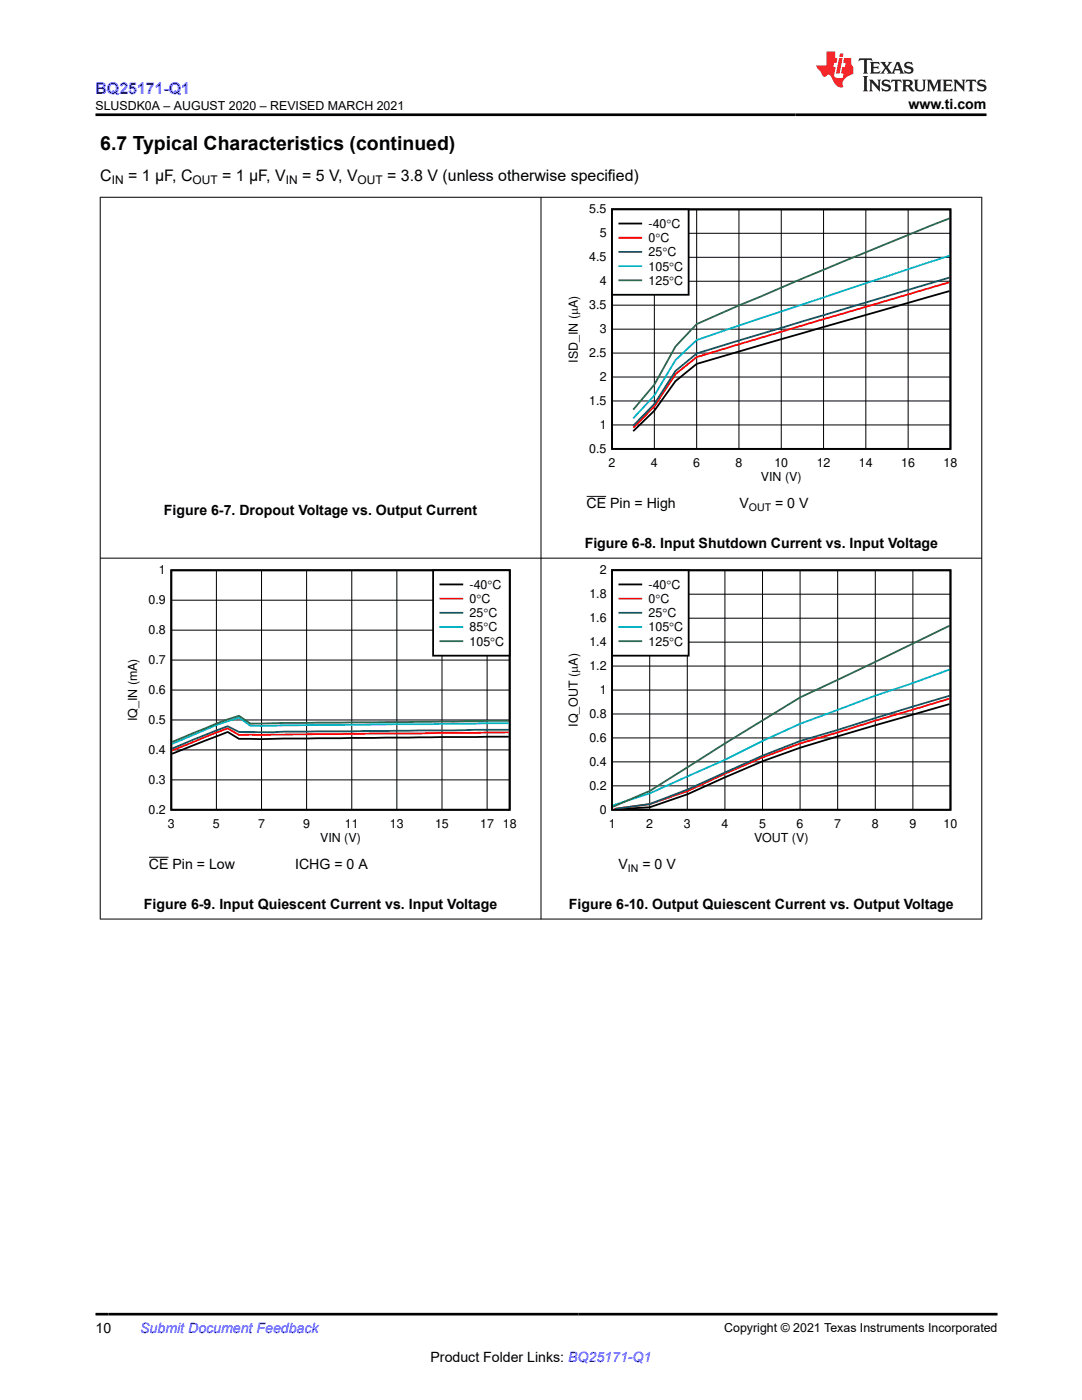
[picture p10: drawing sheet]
<svg xmlns="http://www.w3.org/2000/svg" width="216mm" height="279mm" viewBox="0 0 216 279" stroke-linecap="round" stroke-linejoin="round" font-family="sans-serif">
<path d="M122.1 41.8h67.5v47.8h-67.5zM189.5 58.1l-50.5 14.5-4.2 3.5-4.2 5.9-4.2 4" fill="none" stroke="#000" stroke-width=".36"/>
<g fill="none" stroke="#000" stroke-width=".2">
<path d="M122.1 56.1h67.6M122.1 51.4h67.6M122.1 46.6h67.6M130.6 41.8v47.8M139 41.8v47.8M147.4 41.8v47.8M155.9 41.8v47.8M164.3 41.8v47.8M172.8 41.8v47.8M181.2 41.8v47.8M122.1 75.2h67.6M122.1 70.5h67.6"/>
<path d="M122.1 65.7h67.6M122.1 60.9h67.6M122.1 84.8h67.6M122.1 80h67.6"/>
</g>
<path d="M189.5 56.3l-50.5 15-4.2 3.4-4.2 6.4-4.2 4.2" fill="none" stroke="#f00" stroke-width=".36"/>
<path d="M189.5 55.4l-50.5 15.2-4.2 3.4-4.2 6.6-4.2 4.4" fill="none" stroke="#105465" stroke-width=".36"/>
<path d="M189.5 51l-37.8 12.5-12.7 4.4-4.2 4-4.2 7-4.2 4.6" fill="none" stroke="#00bacc" stroke-width=".36"/>
<path d="M189.5 43.6l-29.4 12-21.1 9.1-4.2 4.4-4.2 7.7-4.2 5" fill="none" stroke="#286b48" stroke-width=".36"/>
<path d="M122.1 41.8h15.3v17h-15.3z" fill-rule="evenodd" fill="#fff"/>
<path d="M122.1 41.8h15.3v17h-15.3zM123.6 44.6h4.4M34.2 113.8h67.5v47.8h-67.5zM101.5 147l-53.8 .5-2.3-1.4-11.1 4.3" fill="none" stroke="#000" stroke-width=".36"/>
<path d="M123.6 47.4h4.4M101.5 146.1l-53.8 .6-2.3-1.3-11.1 4.4" fill="none" stroke="#f00" stroke-width=".36"/>
<path d="M123.6 50.3h4.4M101.5 145.7l-47.1 .4h-6.7l-2.3-1.2-11.1 4.5" fill="none" stroke="#105465" stroke-width=".36"/>
<path d="M123.6 53.1h4.4M101.5 144.3l-49.3 .6-2.3-.1-2.2-1.6a133.9 133.9 0 0 0-13.4 5.2" fill="none" stroke="#00bacc" stroke-width=".36"/>
<path d="M123.6 55.9h4.4M101.5 143.9l-51.6 .5-2.2-1.5-4.5 1.5-8.9 3.7" fill="none" stroke="#286b48" stroke-width=".36"/>
<g fill="none" stroke="#000" stroke-width=".2">
<path d="M117 99.1h4M34.2 119.8h67.5M43.2 113.8v47.8M52.2 113.8v47.8M61.2 113.8v47.8M70.2 113.8v47.8M79.2 113.8v47.8M88.2 113.8v47.8M97.2 113.8v47.8M34.2 137.7h67.5M34.2 131.7h67.5M34.2 125.8h67.5"/>
<path d="M34.2 155.6h67.5M34.2 149.7h67.5M34.2 143.7h67.5"/>
</g>
<path d="M86.4 113.8h15.3v17.1h-15.3z" fill-rule="evenodd" fill="#fff"/>
<path d="M86.4 113.8h15.3v17.1h-15.3zM87.9 116.6h4.3M122.1 113.8h67.6v47.8h-67.6zM189.5 140.5l-29.9 8.7-7.4 2.7-15.1 6.6-7.5 2.6-5.5 .3" fill="none" stroke="#000" stroke-width=".36"/>
<path d="M87.9 119.5h4.3M189.5 139.4l-29.9 9-7.4 2.8-7.6 3.2-7.5 3.5-7.5 2.6-7 .9" fill="none" stroke="#f00" stroke-width=".36"/>
<path d="M87.9 122.3h4.3M189.5 138.9l-29.9 9-7.4 2.9-15.1 6.8-7.5 2.9-6.9 .9" fill="none" stroke="#105465" stroke-width=".36"/>
<path d="M87.9 125.1h4.3M189.5 133.6l-7.3 2.7-7.5 2.5-15.1 5.6-7.4 3.5-7.6 3.7-15 6.7-7.3 2.4" fill="none" stroke="#00bacc" stroke-width=".36"/>
<path d="M87.9 128h4.3M189.5 124.9l-14.8 7.2-15.1 7.1-15 9.2-15 9.5-7.3 3.1" fill="none" stroke="#286b48" stroke-width=".36"/>
<g fill="none" stroke="#000" stroke-width=".2">
<path d="M122.1 118.6h67.6M129.6 113.8v47.8M137.1 113.8v47.8M144.6 113.8v47.8M152.2 113.8v47.8M159.6 113.8v47.8M167.1 113.8v47.8M174.7 113.8v47.8M182.2 113.8v47.8M122.1 137.7h67.6M122.1 132.9h67.6M122.1 128.2h67.6"/>
<path d="M122.1 123.4h67.6M122.1 156.8h67.6M122.1 152h67.6M122.1 147.3h67.6M122.1 142.5h67.6M29.7 171.1h3.9"/>
</g>
<path d="M122.1 113.8h15.3v17.1h-15.3z" fill-rule="evenodd" fill="#fff"/>
<path d="M122.1 113.8h15.3v17.1h-15.3zM123.6 116.6h4.4" fill="none" stroke="#000" stroke-width=".36"/>
<path d="M123.6 119.5h4.4" fill="none" stroke="#f00" stroke-width=".36"/>
<path d="M123.6 122.3h4.4" fill="none" stroke="#105465" stroke-width=".36"/>
<path d="M123.6 125.1h4.4" fill="none" stroke="#00bacc" stroke-width=".36"/>
<path d="M123.6 128h4.4" fill="none" stroke="#286b48" stroke-width=".36"/>
<path d="M19.9 39.4h176.1M20 39.3v144.2M107.9 39.3v144.2M195.9 39.3v144.2M19.9 111.4h176.1M19.9 183.4h176.1" fill="none" stroke="#000" stroke-width=".2"/>
<path d="M171.5 11.6l-.2 .6 .5-.2h.6v.1v2.2l-.2 .4h1l-.2-.4v-2.2v-.1h.5l.6 .2-.2-.6zM173.6 12.4l.2 .3v1.6l-.2 .4h1.9l.1-.6a1.08 1.08 0 0 1-1.3 .2v-.7h.6l.4 .2v-.7l-.4 .2h-.6v-.5l.2-.2a1 1 0 0 1 1 .3l-.1-.5zM175.7 12.4l.9 1.1-1 1.2h.9l-.2-.2 .5-.8 .4 .8-.2 .2h1.6l-.2-.2 .2-.5h.9l.1 .5-.1 .2h.9l-.2-.4-.8-1.9h-.5l-.9 2.1-.9-1.1 .9-1h-.8l.2 .2-.4 .6-.4-.6 .2-.2zM179 12.8l.4 1h-.7zM180.7 12.5a.65 .65 0 0 0-.2 .7 .65 .65 0 0 0 .6 .5l.6 .1 .1 .3a.79 .79 0 0 1-.7 .4 .79 .79 0 0 1-.7-.5l.1 .7 .2-.1a.93 .93 0 0 0 1.1 0 .93 .93 0 0 0 .4-.9 1.46 1.46 0 0 0-1.2-.6l-.1-.3a1.09 1.09 0 0 1 1.2 .2l-.2-.6-.1 .1-.5-.2zM172.2 15.2l.2 .4v2.2l-.2 .4h1l-.2-.4v-2.2l.2-.4zM173.4 15.9l.2 .4v1.5l-.2 .4h.8l-.3-.4 .1-1.3 1.6 1.8v-2l.2-.4h-.7l.1 .2 .1 1.1-1.2-1.3zM176.2 16a.65 .65 0 0 0-.2 .8 .65 .65 0 0 0 .6 .4l.6 .2 .1 .2a.79 .79 0 0 1-.7 .4 .79 .79 0 0 1-.7-.5l.1 .7 .2-.1a.93 .93 0 0 0 1.1 .1 .93 .93 0 0 0 .4-1 1.46 1.46 0 0 0-1.2-.5l-.1-.4a1.09 1.09 0 0 1 1.2 .2l-.1-.6-.2 .1-.5-.1zM177.9 15.9l-.1 .6a.63 .63 0 0 1 .8-.3v1.6l-.3 .4h1l-.2-.4v-1.6a.66 .66 0 0 1 .8 .3l-.1-.6zM180 15.9l.2 .4v1.5l-.2 .4h1l-.2-.2-.1-.7h.5l.1 .2a.79 .79 0 0 0 1.2 .6l-1-.9a.61 .61 0 0 0 .6-.6 .61 .61 0 0 0-.5-.7zM180.8 16.2h.1a.47 .47 0 0 1 .5 .1 .47 .47 0 0 1 .1 .5l-.1 .1-.7 .1zM182.3 15.9l.2 .2a2.27 2.27 0 0 0 .4 2 1.04 1.04 0 0 0 1.7-.7v-1.3l.2-.2h-.8l.2 .4v1.1a.6 .6 0 0 1-.6 .6 .6 .6 0 0 1-.6-.6v-1.1l.3-.4zM184.9 15.9l.2 .4v1.5l-.2 .4h.8l-.3-.4v-1.4l.9 1.9 .9-1.9v1.4l-.3 .4h1l-.2-.4v-1.5l.2-.4h-.8l-.7 1.5-.6-1.5zM188.1 15.9l.2 .4v1.5l-.2 .4h1.9l.1-.6a1.09 1.09 0 0 1-1.3 .2v-.7h.6l.4 .2v-.6l-.4 .2h-.6v-.6l.2-.1a1.01 1.01 0 0 1 1 .3l-.1-.6zM190.2 15.9l.3 .4v1.5l-.3 .4h.8l-.2-.4v-1.3l1.6 1.8v-2l.2-.4h-.7l.2 .2v1.1l-1.2-1.3zM192.8 15.9l-.1 .6a.63 .63 0 0 1 .8-.3v1.6l-.3 .4h1l-.2-.4v-1.6a.66 .66 0 0 1 .8 .3l-.1-.6zM195.2 16a.65 .65 0 0 0-.2 .8 .65 .65 0 0 0 .6 .4l.6 .2 .2 .2a.79 .79 0 0 1-.7 .4 .79 .79 0 0 1-.7-.5l.1 .7 .2-.1a.93 .93 0 0 0 1 .1 .93 .93 0 0 0 .5-1 1.46 1.46 0 0 0-1.3-.5v-.4a1.09 1.09 0 0 1 1.2 .2l-.2-.6-.2 .1-.5-.1z" fill="#231f20"/>
<path d="M164.9 10.3v2.7h-2l.1 .4 .8 1a.95 .95 0 0 0 1 .9 .59 .59 0 0 1 .5-.4 .59 .59 0 0 1 .5 .3l.4 .8a1.59 1.59 0 0 0 2.1 1.4 1.61 1.61 0 0 1 1-2.3l1-.3-.1-1.5a1.59 1.59 0 0 1-.3-1.7h-1.5l-.2 .9h.6l-.2 .9h-.5l-.2 .9v.3l.4 .1-.1 .9h-.7a.73 .73 0 0 1-1-.7l.3-1.5h-.5l.1-.9h.5l.2-.9h-.5v-1.3zM167.4 11.6l-.6 3.1h.7l.6-3.1zM167.6 10.7l-.1 .6h.7l.1-.6z" fill="#ed1c24"/>
<path d="M19 22.9h177.8M19 262.3h180" fill="none" stroke="#000" stroke-width=".53"/>
<text font-size="3.9" x="20" y="29.9">6.7 Typical Characteristics (continued)</text>
<text font-size="3.2" fill="#00f" x="19" y="18.7">BQ25171-Q1</text>
<g font-size="3.2">
<text x="20" y="36.1">C</text>
<text x="25.6" y="36.1">= 1 µF, C</text>
<text x="44.3" y="36.1">= 1 µF, V</text>
<text x="60.3" y="36.1">= 5 V, V</text>
<text x="77.3" y="36.1">= 3.8 V (unless otherwise specified)</text>
</g>
<g font-size="2.8">
<text x="181.3" y="21.8">www.ti.com</text>
<text x="117" y="101.4">CE Pin = High</text>
<text x="147.5" y="101.4">V</text>
<text x="154.7" y="101.4">= 0 V</text>
<text x="32.7" y="102.7">Figure 6-7. Dropout Voltage vs. Output Current</text>
<text x="116.7" y="109.4">Figure 6-8. Input Shutdown Current vs. Input Voltage</text>
<text x="29.7" y="173.4">CE Pin = Low</text>
<text x="58.9" y="173.4">ICHG = 0 A</text>
<text x="123.4" y="173.4">V</text>
<text x="128.2" y="173.4">= 0 V</text>
<text x="28.7" y="181.4">Figure 6-9. Input Quiescent Current vs. Input Voltage</text>
<text x="113.5" y="181.4">Figure 6-10. Output Quiescent Current vs. Output Voltage</text>
<text x="19" y="266.1">10</text>
<text x="85.9" y="271.7">Product Folder Links: BQ25171-Q1</text>
</g>
<text font-size="2.8" fill="#00f" x="28" y="266.1">Submit Document Feedback</text>
<g font-size="2.5">
<text x="19.1" y="21.9">SLUSDK0A – AUGUST 2020 – REVISED MARCH 2021</text>
<text x="117.6" y="42.6">5.5</text>
<text x="119.7" y="47.4">5</text>
<text x="129.4" y="45.5">-40qC</text>
<text x="117.6" y="52.2">4.5</text>
<text x="129.4" y="48.3">0</text>
<text x="129.4" y="51.2">25qC</text>
<text x="129.4" y="54">105qC</text>
<text x="130.8" y="48.3">qC</text>
<text x="119.7" y="56.9">4</text>
<text x="129.4" y="56.8">125qC</text>
<text x="117.6" y="61.7">3.5</text>
<text x="117.6" y="71.3">2.5</text>
<text x="119.7" y="66.5">3</text>
<text x="115.3" y="72.4" transform="rotate(-90 115.3 72.4)">ISD_IN (PA)</text>
<text x="119.7" y="76.1">2</text>
<text x="117.6" y="80.8">1.5</text>
<text x="119.7" y="85.6">1</text>
<text x="117.6" y="90.4">0.5</text>
<text x="121.5" y="93.2">2</text>
<text x="129.9" y="93.2">4</text>
<text x="138.3" y="93.2">6</text>
<text x="146.8" y="93.2">8</text>
<text x="154.5" y="93.2">10</text>
<text x="163" y="93.2">12</text>
<text x="171.4" y="93.2">14</text>
<text x="179.8" y="93.2">16</text>
<text x="188.3" y="93.2">18</text>
<text x="151.8" y="96.1">VIN (V)</text>
<text x="31.7" y="114.6">1</text>
<text x="93.7" y="117.5">-40</text>
<text x="97.3" y="117.5">qC</text>
<text x="117.6" y="119.4">1.8</text>
<text x="119.7" y="114.6">2</text>
<text x="129.4" y="117.5">-40qC</text>
<text x="29.6" y="120.6">0.9</text>
<text x="93.7" y="120.4">0qC</text>
<text x="93.7" y="123.2">25q</text>
<text x="97.5" y="123.2">C</text>
<text x="117.6" y="124.2">1.6</text>
<text x="129.4" y="120.4">0qC</text>
<text x="129.4" y="123.2">25qC</text>
<text x="29.6" y="126.6">0.8</text>
<text x="93.7" y="126">85q</text>
<text x="93.7" y="128.8">105</text>
<text x="97.5" y="126">C</text>
<text x="97.8" y="128.8">qC</text>
<text x="117.6" y="129">1.4</text>
<text x="129.4" y="126">105qC</text>
<text x="129.4" y="128.8">125qC</text>
<text x="29.6" y="132.5">0.7</text>
<text x="117.6" y="133.7">1.2</text>
<text x="27.3" y="144" transform="rotate(-90 27.3 144)">IQ_IN (mA)</text>
<text x="29.6" y="138.5">0.6</text>
<text x="117.6" y="143.3">0.8</text>
<text x="119.7" y="138.5">1</text>
<text x="29.6" y="144.5">0.5</text>
<text x="115.3" y="145" transform="rotate(-90 115.3 145)">IQ_OUT (PA)</text>
<text x="117.6" y="148.1">0.6</text>
<text x="29.6" y="150.5">0.4</text>
<text x="117.6" y="152.9">0.4</text>
<text x="29.6" y="156.5">0.3</text>
<text x="117.6" y="157.6">0.2</text>
<text x="29.6" y="162.4">0.2</text>
<text x="33.5" y="165.3">3</text>
<text x="42.5" y="165.3">5</text>
<text x="51.5" y="165.3">7</text>
<text x="60.5" y="165.3">9</text>
<text x="68.8" y="165.3">11</text>
<text x="77.8" y="165.3">13</text>
<text x="86.8" y="165.3">15</text>
<text x="95.8" y="165.3">17</text>
<text x="100.3" y="165.3">18</text>
<text x="119.7" y="162.4">0</text>
<text x="121.5" y="165.3">1</text>
<text x="129" y="165.3">2</text>
<text x="136.5" y="165.3">3</text>
<text x="144" y="165.3">4</text>
<text x="151.5" y="165.3">5</text>
<text x="159" y="165.3">6</text>
<text x="166.5" y="165.3">7</text>
<text x="174" y="165.3">8</text>
<text x="181.5" y="165.3">9</text>
<text x="188.3" y="165.3">10</text>
<text x="63.9" y="168.1">VIN (V)</text>
<text x="150.5" y="168.1">VOUT (V)</text>
<text x="144.5" y="265.8">Copyright © 2021 Texas Instruments Incorporated</text>
</g>
<g font-size="2.4">
<text x="22.3" y="36.7">IN</text>
<text x="38.4" y="36.7">OUT</text>
<text x="57" y="36.7">IN</text>
<text x="71.4" y="36.7">OUT</text>
</g>
<g font-size="2.1">
<text x="149.4" y="101.9">OUT</text>
<text x="125.3" y="173.9">IN</text>
</g>
</svg>
